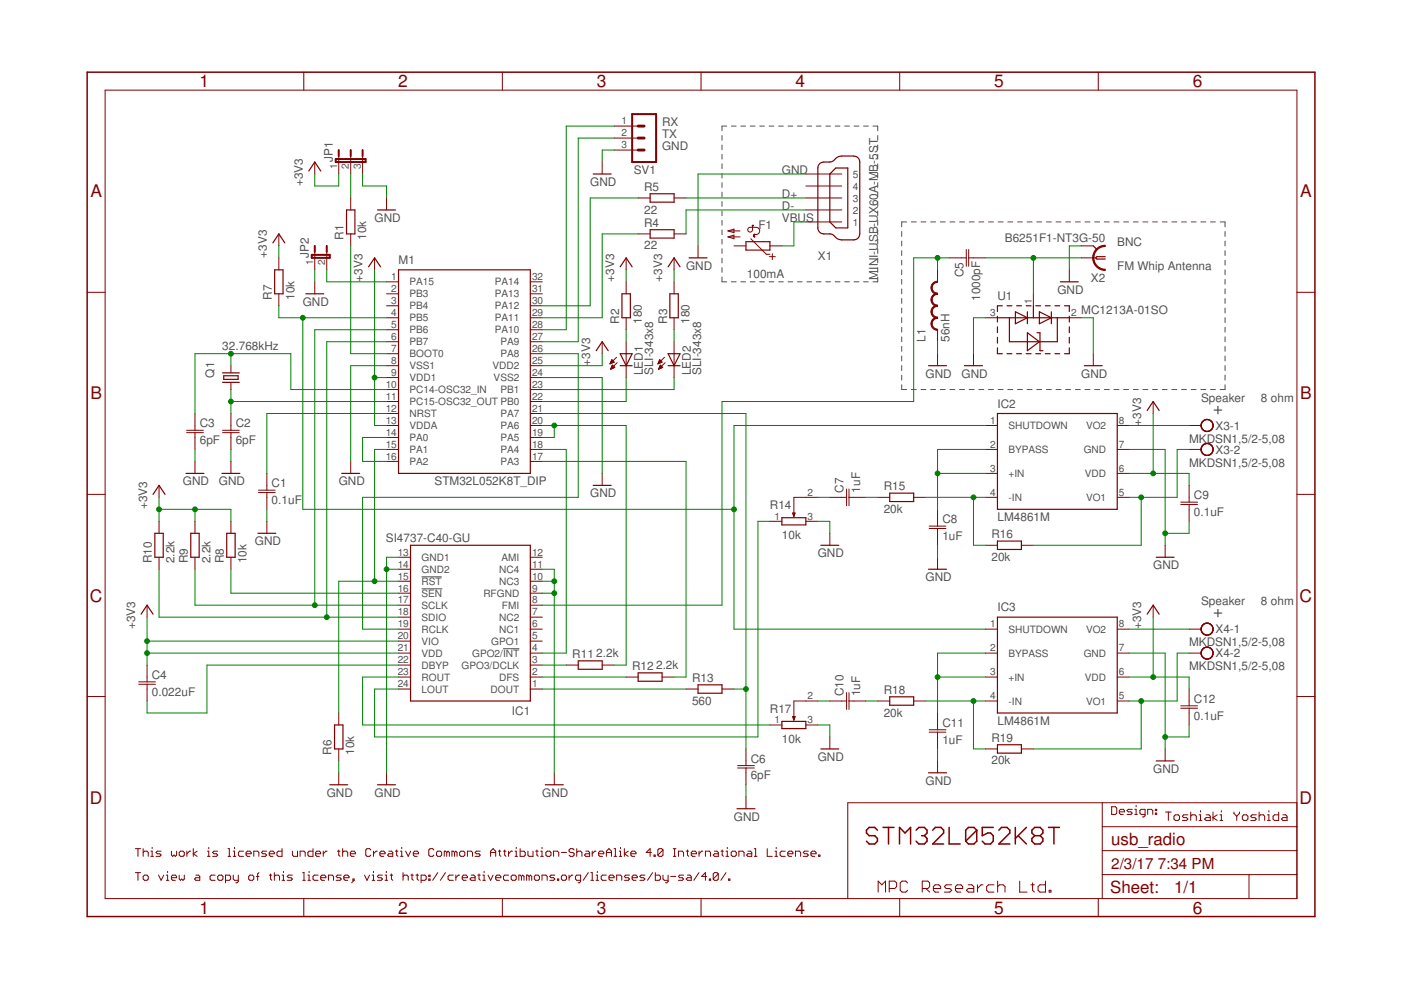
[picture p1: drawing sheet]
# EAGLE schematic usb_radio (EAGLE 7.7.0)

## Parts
C1  0.1uF  C-JIS050-024X044  [C050-024X044]
C2  6pF  C-JIS050-024X044  [C050-024X044]
C3  6pF  C-JIS050-024X044  [C050-024X044]
C4  0.022uF  C-JIS0603  [C0603]
C5  1000pF  C-JIS0603  [C0603]
C6  6pF  C-JIS050-024X044  [C050-024X044]
C7  1uF  C-JIS050-024X044  [C050-024X044]
C8  1uF  C-JIS050-024X044  [C050-024X044]
C9  0.1uF  C-JIS050-024X044  [C050-024X044]
C10  1uF  C-JIS050-024X044  [C050-024X044]
C11  1uF  C-JIS050-024X044  [C050-024X044]
C12  0.1uF  C-JIS050-024X044  [C050-024X044]
F1  100mA  PTC1206  [1206]
IC1  SI4737-C40-GU  [SSOP24]
IC2  LM4861M  [SO-08]
IC3  LM4861M  [SO-08]
JP1  JP2E  [JP2]
JP2  JP1E  [JP1]
L1  56nH  L-JIS0603  [L0603]
LED1  SLI-343x8  LED3MM  [LED3MM]
LED2  SLI-343x8  LED3MM  [LED3MM]
M1  STM32L052K8T_DIP  [DIP32]
Q1  32.768kHz  CRYSTALTC26V  [TC26V]
R1  10k  R-EU_0207/2V  [0207/2V]
R2  180  R-EU_0207/2V  [0207/2V]
R3  180  R-EU_0207/2V  [0207/2V]
R4  22  R-EU_0207/10  [0207/10]
R5  22  R-EU_0207/10  [0207/10]
R6  10k  R-EU_0207/2V  [0207/2V]
R7  10k  R-EU_0207/2V  [0207/2V]
R8  10k  R-EU_0207/2V  [0207/2V]
R9  2.2k  R-EU_0207/2V  [0207/2V]
R10  2.2k  R-EU_0207/2V  [0207/2V]
R11  2.2k  R-EU_0207/2V  [0207/2V]
R12  2.2k  R-EU_0207/2V  [0207/2V]
R13  560  R-EU_0207/2V  [0207/2V]
R14  10k  TSR-3386T-EY5  [TSR-3386T]
R15  20k  R-EU_0207/2V  [0207/2V]
R16  20k  R-EU_0207/10  [0207/10]
R17  10k  TSR-3386T-EY5  [TSR-3386T]
R18  20k  R-EU_0207/2V  [0207/2V]
R19  20k  R-EU_0207/10  [0207/10]
SV1  MA03-1  [MA03-1]
U1  MC1213A-01SO  [SOT23]
X1  MINI-USB-UX60A-MB-5ST  [UX60A-MB-5ST]
X2  B6251F1-NT3G-50  B35N57  [B35N57]
X3  MKDSN1,5/2-5,08  [MKDSN1,5/2-5,08]
X4  MKDSN1,5/2-5,08  [MKDSN1,5/2-5,08]

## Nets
+3V3: C4.1 C9.1 C12.1 IC1.20(VIO) IC1.21(VDD) IC2.6(VDD) IC3.6(VDD) JP1.1 M1.9(VDD1) M1.13(VDDA) M1.25(VDD2) R2.2 R3.2 R7.2 R8.2 R9.2 R10.2
GND: C1.2 C2.2 C3.2 C6.2 C8.2 C9.2 C11.2 C12.2 IC1.9(RFGND) IC1.10(NC3) IC1.11(NC4) IC1.13(GND1) IC1.14(GND2) IC2.7(GND) IC3.7(GND) JP1.3 JP2.1 L1.1 M1.8(VSS1) M1.24(VSS2) R6.1 R14.3 R17.3 SV1.3 U1.2(VP) U1.3(VN) X1.5 X2.2 X2.3 X2.4 X2.5
N$1: M1.27(PA9) SV1.2
N$2: M1.7(BOOT0) R1.1
N$3: M1.28(PA10) SV1.1
N$4: C1.1 M1.12(NRST)
N$5: IC1.15(!RST) M1.15(PA1) R6.2
N$6: JP1.2 R1.2
N$7: M1.19(PA5) M1.20(PA6) R11.2
N$8: LED1.A R2.1
N$9: IC1.3(GPO3/DCLK) R11.1
N$10: IC1.18(SDIO) M1.6(PB7) R10.1
N$11: IC1.17(SCLK) M1.5(PB6) R9.1
N$12: IC1.16(!SEN) R8.1
N$13: C4.2 IC1.22(DBYP)
N$14: IC1.4(GPO2/!INT) M1.18(PA4)
N$15: C7.1 R14.2
N$16: IC2.4(-IN) R15.2 R16.1
N$17: C7.2 R15.1
N$18: C8.1 IC2.2(BYPASS) IC2.3(+IN)
N$19: C10.2 R18.1
N$20: IC2.5(VO1) R16.2 X3.2
N$21: C10.1 R17.2
N$22: C2.1 M1.11(PC15-OSC32_OUT) Q1.1
N$23: C3.1 M1.10(PC14-OSC32_IN) Q1.2
N$24: M1.17(PA3) R12.2
N$25: IC3.4(-IN) R18.2 R19.1
N$26: IC2.8(VO2) X3.1
N$27: IC1.2(DFS) R12.1
N$28: C11.1 IC3.2(BYPASS) IC3.3(+IN)
N$29: IC3.5(VO1) R19.2 X4.2
N$30: IC3.8(VO2) X4.1
N$31: IC1.19(RCLK) M1.26(PA8)
N$32: IC1.24(LOUT) R14.1
N$33: IC1.23(ROUT) R17.1
N$34: IC1.1(DOUT) R13.1
N$35: C6.1 M1.21(PA7) R13.2
N$36: JP2.2 M1.1(PA15)
N$37: LED2.K(C) M1.23(PB1)
N$38: LED2.A R3.1
N$39: LED1.K(C) M1.22(PB0)
N$40: R5.2 X1.3
N$41: R4.2 X1.2
N$42: F1.1 X1.1
N$43: M1.29(PA11) R4.1
N$44: M1.30(PA12) R5.1
N$45: C5.1 IC1.8(FMI) L1.2
N$47: M1.14(PA0) M1.16(PA2)
N$48: IC2.1(SHUTDOWN) IC3.1(SHUTDOWN) M1.4(PB5) R7.1
N$49: C5.2 U1.1(CH1) X2.1
Unconnected: F1.2 IC1.5(GPO1) IC1.6(NC1) IC1.7(NC2) IC1.12(AMI) M1.2(PB3) M1.3(PB4) M1.31(PA13) M1.32(PA14) X1.4

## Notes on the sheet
- RX
- TX
- GND
- GND
- D+
- D-
- VBUS
- BNC
- FM Whip Antenna
- Speaker | 8 ohm
- +
- Speaker | 8 ohm
- +
- Design:
- Toshiaki Yoshida
- STM32L052K8T
- This work is licensed under the Creative Commons Attribution-ShareAlike 4.0 International License.
- To view a copy of this license, visit http://creativecommons.org/licenses/by-sa/4.0/.
- MPC Research Ltd.
